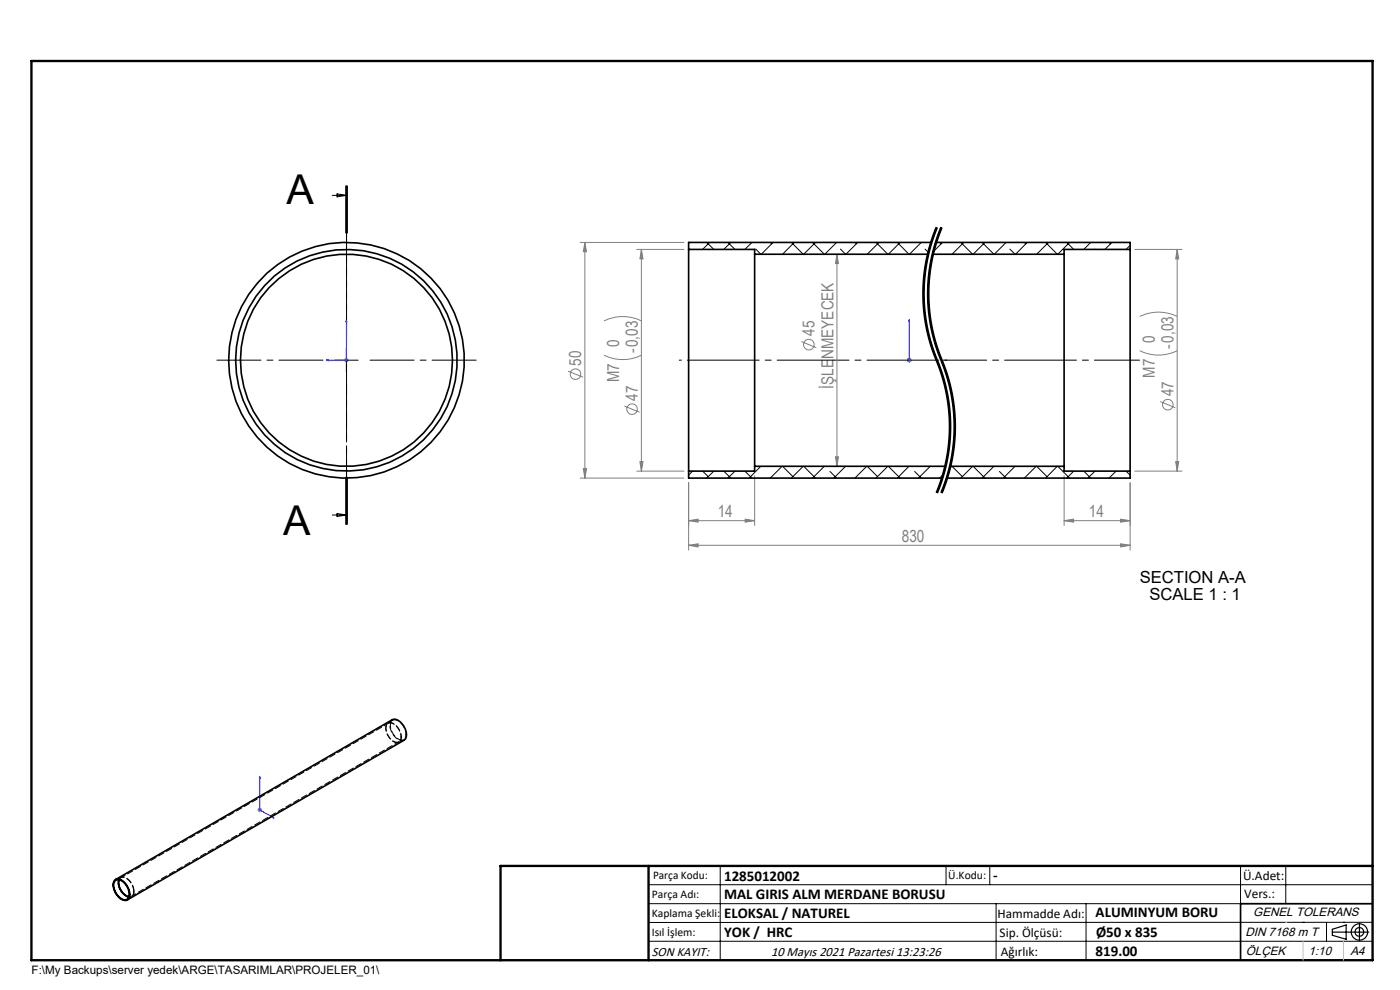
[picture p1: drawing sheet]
<svg xmlns="http://www.w3.org/2000/svg" width="297mm" height="210mm" viewBox="0 0 297 210" stroke-linecap="round" stroke-linejoin="round" font-family="sans-serif">
<g fill="none" stroke="#808080" stroke-width=".21">
<path d="M123.1 51.4h22M124.1 51.4v50M124.1 51.4l.3 2h-.6zM135.1 52.9h10M136.1 52.9v47M136.1 52.9l.3 2h-.7zM177.6 53.9v45M177.6 53.9l.3 2h-.7zM240.7 52.9h10.1M249.7 52.9v47M249.7 52.9l.3 2h-.6zM73 76.4h1"/>
<path d="M73.1 76.1l.7 .7M73.5 75.9v1M73.8 76.1l-.7 .7M120.5 78.7l3.2 1.3M128.1 75.3a9 9 0 0 0 8 0M128.1 68.1a9 9 0 0 1 8 0M170 72.5l3.2 1.3M192.4 76.4h1M192.5 76.1l.8 .7M192.9 75.9v1M193.3 76.1l-.8 .7M241.8 74.4a9 9 0 0 0 7.9 0"/>
<path d="M241.8 67.1a9 9 0 0 1 7.9 0M123.8 99.4h.6l-.3 2zM132.5 86.1l3.2 1.3M135.1 99.9h10M135.7 97.9h.7l-.3 2zM177.2 96.9h.7l-.3 2zM240.7 99.9h10.1M246.1 85.2l3.2 1.3M249.4 97.9h.6l-.3 2zM123.1 101.4h22M146.1 110.4l2-.3v.7zM146.1 115.7l2-.4v.7z"/>
<path d="M146.1 102.4v14.3M146.1 110.4h14M146.1 115.7h93.6M158.1 110.1l2 .3-2 .4zM160.1 100.9v10.6M225.7 110.4l2.1-.3v.7zM225.7 110.4h14M225.7 100.9v10.6M237.7 115.3l2 .4-2 .3zM237.7 110.1l2 .3-2 .4zM239.7 102.4v14.3M54.6 171.8h1"/>
<path d="M54.8 171.4l.7 .7M55.1 171.3v1M55.5 171.4l-.7 .7"/>
<circle cx="122.1" cy="79.4" r="1.13"/>
<circle cx="171.6" cy="73.1" r="1.12"/>
<circle cx="134.1" cy="86.8" r="1.12"/>
<circle cx="247.7" cy="85.8" r="1.12"/>
</g>
<path d="M198.7 48.2a36.6 36.6 0 0 0 0 28.2M199.7 48.2a36.6 36.6 0 0 0 0 28.2M198.7 76.4a36.6 36.6 0 0 1 0 28.2M199.7 76.4a36.6 36.6 0 0 1 0 28.2" fill="none" stroke="#000" stroke-width=".21" stroke-dasharray="6.3 1.3 1.3 1.3" stroke-dashoffset="4" stroke-linecap="butt"/>
<g fill="none" stroke="#000" stroke-width=".21">
<path d="M73.3 39.4v10M73.5 39.4v10M73.7 39.4v10M70.5 41.4h3M71.5 41.1l2 .3-2 .4zM196.7 54a36.8 36.8 0 0 0-.8 12.3M197.7 54a36.8 36.8 0 0 0-.8 12.3M198.1 52.3l-.4 1.7M198.6 48.2l-1.2 3.3-.7 2.5M198.7 48.2a37 37 0 0 0 .7 29.8 36.6 36.6 0 0 1-.7 26.6M198.9 48.3a36.4 36.4 0 0 0-.2 27.6M199.6 48.2l-1.5 4.1"/>
<path d="M199.7 48.2a37 37 0 0 0 .7 29.8 36.6 36.6 0 0 1-.7 26.6M199.9 48.3a36.9 36.9 0 0 0 .6 29.7 36.8 36.8 0 0 1 1.3 20.8M71 76.4h5M73.5 73.9v5M195.9 66.3a43.2 43.2 0 0 0 3.6 12.6l1.3 5.1M196.9 66.3l.6 3.4 .6 2.6M198.1 72.3l.8 2.5a41.5 41.5 0 0 1 2.9 9.2M198.7 75.9l.2 .4zM198.9 76.3a36.8 36.8 0 0 1 1.9 22.5M200.8 98.8l-1 3.4-.9 2.4M200.8 84l.5 5.2M201.3 89.2a36.6 36.6 0 0 1-2.7 15.3"/>
<path d="M201.8 98.8l-1 3.4-.9 2.4M201.8 84l.5 5.2M202.3 89.2a36.6 36.6 0 0 1-2.7 15.3M70.5 109.2h3M71.5 108.9l2 .3-2 .4zM73.3 101.2v10M73.5 101.2v10M73.7 101.2v10zM137.6 187.7h153.6M137.6 191.7h153.6M137.6 199.7h153.6M152.8 183.7v20"/>
<path d="M200.7 183.7v4M210 183.7v4M211.3 191.7v12M230.4 191.7v12M263.2 183.7v20M272.8 183.7v8M276.4 195.6h.1M281.4 195.6v4.1M285 195.6h.1M291.2 195.6l-153.6 .1"/>
</g>
<g fill="none" stroke="#000" stroke-width=".25">
<path d="M282.6 197.7h7.8M282.6 197.1l3-.9v3l-3-.8zM288.4 195.8v3.8M106.2 203.7h185"/>
<circle cx="288.4" cy="197.7" r="1.74"/>
<circle cx="288.4" cy="197.7" r=".93"/>
</g>
<path d="M69.2 76.4l.4-.1v.2zM73.5 67.8l.1 .5h-.2zM73.5 67.8v8.6h-4.3M192.9 76.3v.2zM192.9 67.8v.5v-.5M192.9 76.4h.1M192.9 67.8v8.6M55.1 164.8v7l3 1.7M55.1 164.8l.1 .4-.2-.1zM57.9 173.3l.2 .2h-.2z" fill="none" stroke="#00f" stroke-width=".21"/>
<path d="M144.1 76.4h56.8" fill="none" stroke="#000" stroke-width=".21" stroke-dasharray="15.2 1.3 1.3 1.3" stroke-dashoffset="-1.7"/>
<path d="M199.7 76.4h42.1" fill="none" stroke="#000" stroke-width=".21" stroke-dasharray="15.2 1.3 1.3 1.3" stroke-dashoffset="5.7"/>
<path d="M68.5 76.4h-22.5M73.5 71.4v-22.5M78.5 76.4h22.5M73.5 81.4v22.5" fill="none" stroke="#000" stroke-width=".21" stroke-dasharray="15.2 1.3 1.3 1.3" stroke-dashoffset="5.9"/>
<path d="M73.5 39.4v71.8" fill="none" stroke="#000" stroke-width=".21" stroke-dasharray="6.3 1.3 1.3 1.3" stroke-dashoffset="2.8"/>
<path d="M291.2 191.7h-28v12" fill="none" stroke="#000" stroke-width=".35"/>
<path d="M6.7 12.9h284.5v190.8h-284.5zM137.6 183.7v20M291.2 183.7h-185v20" fill="none" stroke="#000" stroke-width=".5"/>
<path d="M276.4 199.7v4M285 199.7v4" fill="none" stroke="#c0c0c0" stroke-width=".21"/>
<path d="M272.8 195.6h.1" fill="none" stroke="#c0c0c0" stroke-width=".25"/>
<g fill="#00f">
<path d="M69.2 76.4l.4 .1v-.2zM73.5 67.8l-.1 .5h.2z"/>
<path d="M57.9 173.3l.2 .2h-.2zM55.1 164.8l.1 .4-.2-.1z"/>
<path d="M192.9 76.3v.2zM192.9 67.8v.5zM192.9 76.3v.2zM192.9 67.8v.5z"/>
</g>
<g fill="#808080">
<path d="M158.1 110.1l2 .3-2 .4zM146.1 110.4l2-.3v.7zM237.7 115.3l2 .4-2 .3zM146.1 115.7l2-.4v.7z"/>
<path d="M225.7 110.4l2.1-.3v.7zM237.7 110.1l2 .3-2 .4z"/>
<path d="M136.1 52.9l.3 2h-.7zM135.7 97.9h.7l-.3 2zM249.7 52.9l.3 2h-.6zM249.4 97.9h.6l-.3 2zM124.1 51.4l.3 2h-.6zM123.8 99.4h.6l-.3 2zM177.6 53.9l.3 2h-.7zM177.2 96.9h.7l-.3 2z"/>
</g>
<g fill="none" stroke="#000" stroke-width=".35">
<path d="M146.1 52.9v47M146.1 52.9h14v1M160.1 53.9v45M160.1 53.9h36.8M197.6 51.4h-51.5v1.5M197.9 53.9h27.8M198.5 51.4h41.2v1.5M225.7 53.9v45M239.7 52.9v47M239.7 52.9h-14v1M146.1 99.9v1.5h53.7M160.1 98.9h40.5"/>
<path d="M160.1 98.9v1h-14M201.5 98.9h24.2M225.7 98.9v1h14M239.7 99.9v1.5h-38.8M24.2 186.8a1.42 1.42 0 0 1 2.2 .4 2.8 2.8 0 0 1 .7 3.6 1.98 1.98 0 0 1-2.4-1.1l-.3-.5a2.32 2.32 0 0 1-.2-2.4zM24.3 186.9a1.43 1.43 0 0 1 2.2 .5 2.77 2.77 0 0 1 .6 3.2 1.57 1.57 0 0 1-2.2-.7 2.9 2.9 0 0 1-.6-3zM24.5 186.6l58.7-33.9a1.93 1.93 0 0 1 2.3 1.1 2.47 2.47 0 0 1 .2 3.2l-58.7 33.9M25.2 186.6a3.3 3.3 0 0 0 2.1 3.7M25.3 186.6a3.1 3.1 0 0 0 2.1 3.6"/>
<circle cx="73.5" cy="76.4" r="23.5"/>
<circle cx="73.5" cy="76.4" r="25"/>
<circle cx="73.5" cy="76.4" r="22.5"/>
</g>
<g fill="none" stroke="#000" stroke-width=".21">
<path d="M149.9 51.4l1.5 1.5M150.5 51.4l-1.5 1.5M154.4 51.4l1.5 1.5M155 51.4l-1.5 1.5M159.5 51.4l-1.5 1.5M160.3 52.8l1.1 1.1M163.4 51.4l.3 .3M164 51.4l-2.5 2.5M167.9 51.4l2.5 2.5M168.5 51.4l-2.5 2.5M172.4 51.4l2.5 2.5M173 51.4l-2.5 2.5"/>
<path d="M177.5 51.4l-2.5 2.5M178.3 52.8l1.1 1.1M181.4 51.4l.3 .3M182 51.4l-2.5 2.5M185.8 51.4l2.5 2.5M186.5 51.4l-2.5 2.5M190.4 51.4l2.4 2.5M191 51.4l-2.5 2.5M195.4 51.4l-2.5 2.5M196.3 52.8l.7 .7M199.4 51.4l.3 .3M200 51.4l-2 2"/>
<path d="M203.8 51.4l2.5 2.5M204.5 51.4l-2.5 2.5M208.4 51.4l2.5 2.5M209 51.4l-2.6 2.5M213.4 51.4l-2.5 2.5M214.2 52.8l1.1 1.1M217.3 51.4l.3 .3M217.9 51.4l-2.5 2.5M221.8 51.4l2.5 2.5M222.4 51.4l-2.5 2.5M226.3 51.4l1.5 1.5M226.9 51.4l-2.5 2.5"/>
<path d="M231.4 51.4l-1.5 1.5M232.2 52.8l.1 .1M235.3 51.4l.3 .3M235.9 51.4l-1.5 1.5M239.7 52.1l-.8 .8M146.9 99.9l-.8 .9M149 99.9l1.2 1.2M151.4 99.9l-1.5 1.5M153.5 99.9l1.5 1.5M155.9 99.9l-1.5 1.5M161.4 98.9l-2.5 2.5M165.9 98.9l-2.5 2.5"/>
<path d="M166 98.9l2.2 2.2M170.4 98.9l-2.5 2.5M170.5 98.9l2.5 2.5M174.9 98.9l-2.5 2.5M179.4 98.9l-2.5 2.5M183.9 98.9l-2.5 2.5M184 98.9l2.2 2.2M188.3 98.9l-2.5 2.5M188.5 98.9l2.5 2.5M192.8 98.9l-2.4 2.5M197.3 98.9l-2.5 2.5M201.9 98.9l-.5 .4"/>
<path d="M202 98.9l2.2 2.2M206.3 98.9l-2.5 2.5M206.4 98.9l2.6 2.5M210.9 98.9l-2.5 2.5M215.3 98.9l-2.5 2.5M219.8 98.9l-2.5 2.5M219.9 98.9l2.2 2.2M224.3 98.9l-2.5 2.5M224.4 98.9l2.5 2.5M227.8 99.9l-1.5 1.5M232.3 99.9l-1.5 1.5M236.8 99.9l-1.5 1.5"/>
<path d="M238.9 99.9l.8 .9M158.1 100l1.4 1.4M176.1 100l1.4 1.4M194 100l1.4 1.4M200.1 100.6l-.8 .8M212 100l1.4 1.4M230 100l1.4 1.4"/>
</g>
<path d="M82.4 153.5l-56.7 32.7M83.2 152.7a2.14 2.14 0 0 0 0 2.8 2.19 2.19 0 0 0 2.5 1.5M27.9 190.1l56.7-32.8" fill="none" stroke="#000" stroke-width=".21" stroke-dasharray="1.3 .6" stroke-dashoffset=".3"/>
<path d="M28.4 189.1a3.2 3.2 0 0 0-2.5-3.1l-.4 .2-.3 .4" fill="none" stroke="#000" stroke-width=".21" stroke-dasharray="1.3 .6" stroke-dashoffset="-.1"/>
<path d="M27.3 190.3a.98 .98 0 0 0 1.1-1.2M27.4 190.2a.94 .94 0 0 0 1-1.1" fill="none" stroke="#000" stroke-width=".21" stroke-dasharray="1.3 .6" stroke-dashoffset=".9"/>
<path d="M28.4 189.1a3 3 0 0 0-2.5-3l-.6 .5" fill="none" stroke="#000" stroke-width=".21" stroke-dasharray="1.3 .6"/>
<path d="M85.1 156.3a3 3 0 0 0-2.5-2.9 1.42 1.42 0 0 0-.5 2.1 2.44 2.44 0 0 0 2.4 1.9l.4-.3 .2-.8" fill="none" stroke="#000" stroke-width=".21" stroke-dasharray="1.3 .6" stroke-dashoffset=".7"/>
<path d="M85.1 156.4a3.2 3.2 0 0 0-2.4-3.1 1.38 1.38 0 0 0-.7 2 2.65 2.65 0 0 0 2.6 2.2l.4-.3 .1-.8M86.1 155.8a3.2 3.2 0 0 0-2.5-3.1 1.38 1.38 0 0 0-.6 2.1 2.65 2.65 0 0 0 2.6 2.1l.3-.3 .2-.8" fill="none" stroke="#000" stroke-width=".21" stroke-dasharray="1.3 .6" stroke-dashoffset=".4"/>
<path d="M83.3 152.8l-1 .6M84.7 157.4l1-.5M25.6 186.1l-1 .6M27 190.7l1-.5" fill="none" stroke="#000" stroke-width=".21" stroke-dasharray="1.3 .6" stroke-dashoffset=".6"/>
<g font-size="8.7">
<text x="60.8" y="43.4">A</text>
<text x="60.1" y="113.4">A</text>
</g>
<g font-size="3.5" fill="#808080">
<text x="172.8" y="71.3" transform="rotate(-90 172.8 71.3)">45</text>
<text x="123.3" y="77.5" transform="rotate(-90 123.3 77.5)">50</text>
<text x="131.3" y="73.7" transform="rotate(-90 131.3 73.7)">0</text>
<text x="135.3" y="74.9" transform="rotate(-90 135.3 74.9)">-0,03</text>
<text x="245" y="72.7" transform="rotate(-90 245 72.7)">0</text>
<text x="249" y="74" transform="rotate(-90 249 74)">-0,03</text>
<text x="131.3" y="81.1" transform="rotate(-90 131.3 81.1)">M7</text>
<text x="176.8" y="82.4" transform="rotate(-90 176.8 82.4)">İŞLENMEYECEK</text>
<text x="245" y="80.1" transform="rotate(-90 245 80.1)">M7</text>
<text x="135.3" y="85" transform="rotate(-90 135.3 85)">47</text>
<text x="249" y="84" transform="rotate(-90 249 84)">47</text>
<text x="152.2" y="109.6">14</text>
<text x="231" y="109.6">14</text>
<text x="191.3" y="114.9">830</text>
</g>
<g font-size="3.5">
<text x="241.8" y="123.6">SECTION A-A</text>
<text x="243.8" y="127.2">SCALE 1 : 1</text>
</g>
<g font-size="3.2">
<text x="153.6" y="186.8">1285012002</text>
<text x="153.6" y="190.8">MAL GIRIS ALM MERDANE BORUSU</text>
<text x="210.7" y="186.6">-</text>
<text x="153.6" y="194.8">ELOKSAL / NATUREL</text>
<text x="232.4" y="194.5">ALUMINYUM BORU</text>
<text x="153.6" y="198.8">YOK / HRC</text>
<text x="232.4" y="202.8">819.00</text>
<text x="232.5" y="198.8">Ø50 x 835</text>
</g>
<g font-size="2.8">
<text x="263.7" y="186.7">Ü.Adet:</text>
<text x="263.9" y="190.5">Vers.:</text>
<text x="211.6" y="194.8">Hammadde Adı:</text>
<text x="138.3" y="202.8">SON KAYIT:</text>
<text x="163.6" y="202.8">10 Mayıs 2021 Pazartesi 13:23:26</text>
<text x="212.1" y="198.7">Sip. Ölçüsü:</text>
<text x="212.3" y="202.7">Ağırlık:</text>
</g>
<g font-size="2.6">
<text x="265.9" y="194.4">GENEL TOLERANS</text>
<text x="264.2" y="198.5">DIN 7168 m T</text>
<text x="264.3" y="202.6">ÖLÇEK</text>
<text x="277.6" y="202.6">1:10</text>
<text x="286.5" y="202.6">A4</text>
</g>
<g font-size="2.5">
<text x="138.3" y="190.5">Parça Adı:</text>
<text x="138.5" y="186.5">Parça Kodu:</text>
<text x="201.2" y="186.5">Ü.Kodu:</text>
<text x="138.3" y="194.5">Kaplama Şekli:</text>
<text x="138.3" y="198.6">Isıl İşlem:</text>
<text x="6.7" y="206.7">F:\My Backups\server yedek\ARGE\TASARIMLAR\PROJELER_01\</text>
</g>
</svg>
